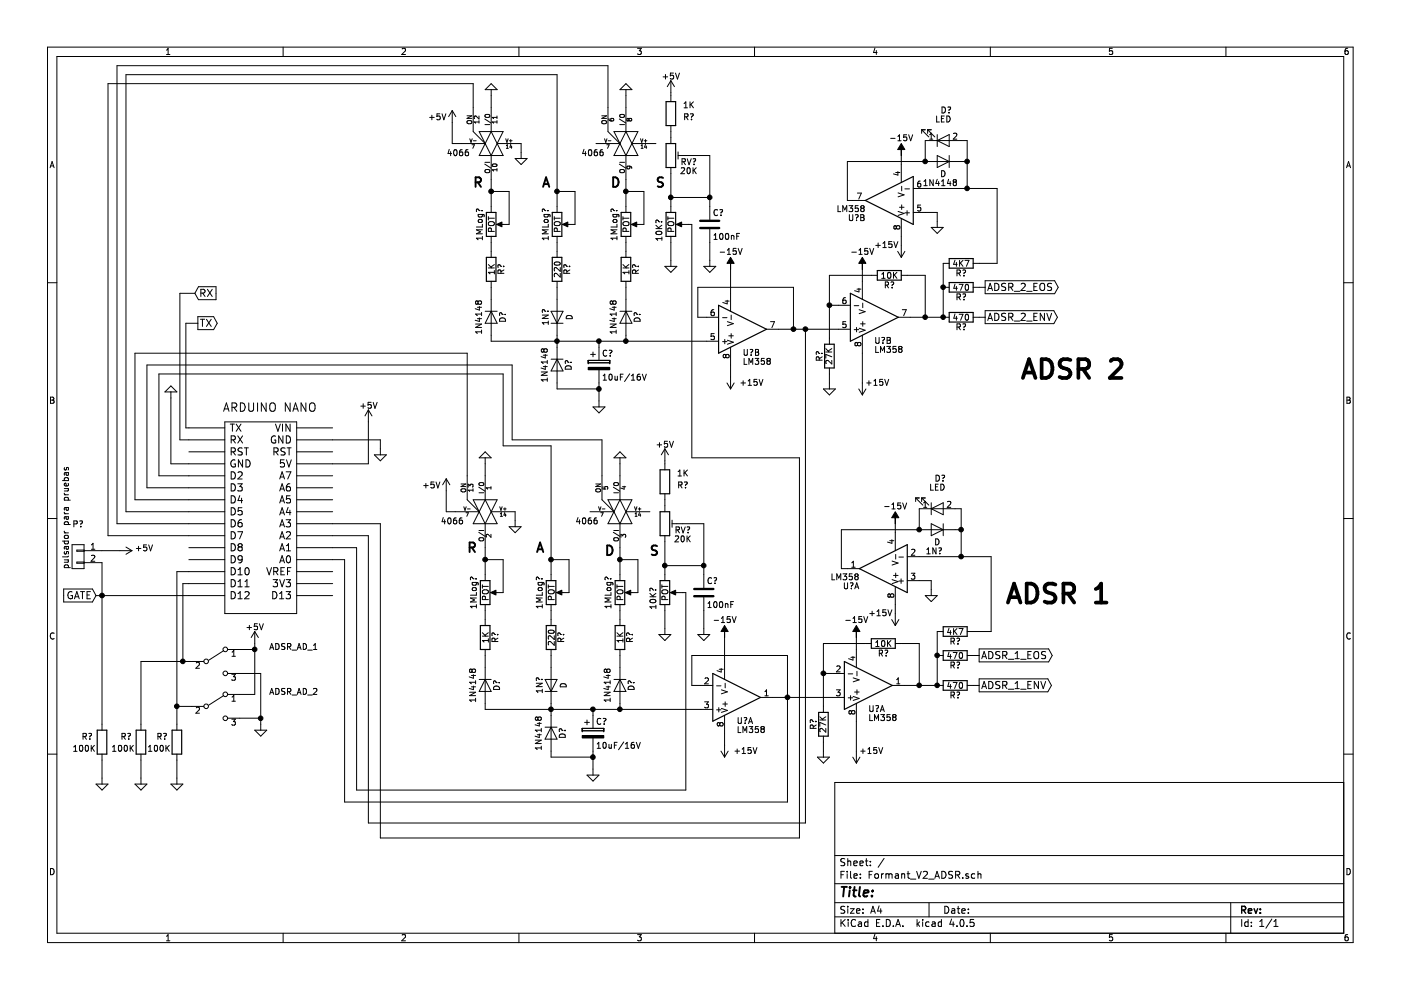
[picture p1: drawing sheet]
EESchema Schematic File Version 2
LIBS:power
LIBS:device
LIBS:transistors
LIBS:conn
LIBS:linear
LIBS:regul
LIBS:74xx
LIBS:cmos4000
LIBS:adc-dac
LIBS:memory
LIBS:xilinx
LIBS:microcontrollers
LIBS:dsp
LIBS:microchip
LIBS:analog_switches
LIBS:motorola
LIBS:texas
LIBS:intel
LIBS:audio
LIBS:interface
LIBS:digital-audio
LIBS:philips
LIBS:display
LIBS:cypress
LIBS:siliconi
LIBS:opto
LIBS:atmel
LIBS:contrib
LIBS:valves
LIBS:Baphomet_Libreria
LIBS:arduino
LIBS:switches
LIBS:Formant_V2_ADSR-cache
EELAYER 25 0
EELAYER END
$Descr A4 11693 8268
encoding utf-8
Sheet 1 1
Title ""
Date ""
Rev ""
Comp ""
Comment1 ""
Comment2 ""
Comment3 ""
Comment4 ""
$EndDescr
$Comp
L ARDUINO_NANO ARDUINO?
U 1 1
P 2175 4325
F 0 "ARDUINO?" H 2125 5225 70  0001 C CNN
F 1 "ARDUINO NANO" H 2250 5250 70  0000 C CNN
F 2 "" H 2175 4325 60  0000 C CNN
F 3 "" H 2175 4325 60  0000 C CNN
	1    2175 4325
	1    0    0    -1  
$EndComp
$Comp
L GND #PWR?
U 1 1
P 1425 3325
F 0 "#PWR?" H 1425 3075 50  0001 C CNN
F 1 "GND" H 1300 3225 50  0001 C CNN
F 2 "" H 1425 3325 50  0000 C CNN
F 3 "" H 1425 3325 50  0000 C CNN
	1    1425 3325
	-1   0    0    1   
$EndComp
$Comp
L GND #PWR?
U 1 1
P 3175 3750
F 0 "#PWR?" H 3175 3500 50  0001 C CNN
F 1 "GND" H 3175 3600 50  0001 C CNN
F 2 "" H 3175 3750 50  0000 C CNN
F 3 "" H 3175 3750 50  0000 C CNN
	1    3175 3750
	1    0    0    -1  
$EndComp
Wire Wire Line
	2775 3675 3175 3675
Wire Wire Line
	3175 3675 3175 3750
$Comp
L +5V #PWR?
U 1 1
P 3075 3525
F 0 "#PWR?" H 3075 3375 50  0001 C CNN
F 1 "+5V" H 3075 3665 50  0000 C CNN
F 2 "" H 3075 3525 50  0000 C CNN
F 3 "" H 3075 3525 50  0000 C CNN
	1    3075 3525
	1    0    0    -1  
$EndComp
Wire Wire Line
	3075 3525 3075 3875
Wire Wire Line
	3075 3875 2775 3875
Wire Wire Line
	1325 3975 1575 3975
Wire Wire Line
	2875 4675 2775 4675
Wire Wire Line
	1225 4075 1575 4075
Wire Wire Line
	2975 4575 2775 4575
Wire Wire Line
	1425 3875 1575 3875
Wire Wire Line
	1325 3125 1325 3975
Wire Wire Line
	1225 3050 1225 4075
Wire Wire Line
	1425 3875 1425 3325
Wire Wire Line
	1125 2950 1125 4175
Wire Wire Line
	1125 4175 1575 4175
Text GLabel 800  4975 0    60   Input ~ 0
GATE
$Comp
L R R?
U 1 1
P 850 6200
F 0 "R?" H 725 6250 50  0000 C CNN
F 1 "100K" H 700 6150 50  0000 C CNN
F 2 "" V 780 6200 50  0000 C CNN
F 3 "" H 850 6200 50  0000 C CNN
	1    850  6200
	1    0    0    -1  
$EndComp
$Comp
L GND #PWR?
U 1 1
P 850 6500
F 0 "#PWR?" H 850 6250 50  0001 C CNN
F 1 "GND" H 850 6350 50  0001 C CNN
F 2 "" H 850 6500 50  0000 C CNN
F 3 "" H 850 6500 50  0000 C CNN
	1    850  6500
	1    0    0    -1  
$EndComp
Wire Wire Line
	850  6350 850  6500
$Comp
L SW_DPDT_x2 SW?
U 1 1
P 1800 5525
F 0 "SW?" H 1800 5695 50  0001 C CNN
F 1 "ADSR_AD_1" H 2450 5650 50  0000 C CNN
F 2 "" H 1800 5525 50  0000 C CNN
F 3 "" H 1800 5525 50  0000 C CNN
	1    1800 5525
	1    0    0    -1  
$EndComp
$Comp
L SW_DPDT_x2 SW?
U 1 1
P 1800 5900
F 0 "SW?" H 1800 6070 50  0001 C CNN
F 1 "ADSR_AD_2" H 2450 6025 50  0000 C CNN
F 2 "" H 1800 5900 50  0000 C CNN
F 3 "" H 1800 5900 50  0000 C CNN
	1    1800 5900
	1    0    0    -1  
$EndComp
Wire Wire Line
	1575 4875 1525 4875
Wire Wire Line
	1525 4875 1525 5525
Wire Wire Line
	1175 5525 1600 5525
Wire Wire Line
	1575 4775 1475 4775
Wire Wire Line
	1475 4775 1475 6050
Wire Wire Line
	1475 5900 1600 5900
$Comp
L GND #PWR?
U 1 1
P 2175 6050
F 0 "#PWR?" H 2175 5800 50  0001 C CNN
F 1 "GND" H 2175 5900 50  0001 C CNN
F 2 "" H 2175 6050 50  0000 C CNN
F 3 "" H 2175 6050 50  0000 C CNN
	1    2175 6050
	1    0    0    -1  
$EndComp
Wire Wire Line
	2000 5625 2175 5625
Wire Wire Line
	2175 5625 2175 6050
Wire Wire Line
	2000 6000 2175 6000
Connection ~ 2175 6000
$Comp
L +5V #PWR?
U 1 1
P 2125 5375
F 0 "#PWR?" H 2125 5225 50  0001 C CNN
F 1 "+5V" H 2125 5515 50  0000 C CNN
F 2 "" H 2125 5375 50  0000 C CNN
F 3 "" H 2125 5375 50  0000 C CNN
	1    2125 5375
	1    0    0    -1  
$EndComp
Wire Wire Line
	2000 5800 2125 5800
Wire Wire Line
	2125 5800 2125 5375
Wire Wire Line
	2000 5425 2125 5425
Connection ~ 2125 5425
$Comp
L POT 1MLog?
U 1 1
P 4100 1875
F 0 "1MLog?" V 4000 1875 50  0000 C CNN
F 1 "POT" V 4100 1875 50  0000 C CNN
F 2 "" H 4100 1875 50  0000 C CNN
F 3 "" H 4100 1875 50  0000 C CNN
	1    4100 1875
	1    0    0    -1  
$EndComp
$Comp
L POT 1MLog?
U 1 1
P 4650 1875
F 0 "1MLog?" V 4550 1875 50  0000 C CNN
F 1 "POT" V 4650 1875 50  0000 C CNN
F 2 "" H 4650 1875 50  0000 C CNN
F 3 "" H 4650 1875 50  0000 C CNN
	1    4650 1875
	1    0    0    -1  
$EndComp
$Comp
L POT 1MLog?
U 1 1
P 5225 1875
F 0 "1MLog?" V 5125 1875 50  0000 C CNN
F 1 "POT" V 5225 1875 50  0000 C CNN
F 2 "" H 5225 1875 50  0000 C CNN
F 3 "" H 5225 1875 50  0000 C CNN
	1    5225 1875
	1    0    0    -1  
$EndComp
$Comp
L R R?
U 1 1
P 4100 2250
F 0 "R?" V 4180 2250 50  0000 C CNN
F 1 "1K" V 4100 2250 50  0000 C CNN
F 2 "" V 4030 2250 50  0000 C CNN
F 3 "" H 4100 2250 50  0000 C CNN
	1    4100 2250
	1    0    0    -1  
$EndComp
$Comp
L R R?
U 1 1
P 4650 2250
F 0 "R?" V 4730 2250 50  0000 C CNN
F 1 "220" V 4650 2250 50  0000 C CNN
F 2 "" V 4580 2250 50  0000 C CNN
F 3 "" H 4650 2250 50  0000 C CNN
	1    4650 2250
	1    0    0    -1  
$EndComp
$Comp
L R R?
U 1 1
P 5225 2250
F 0 "R?" V 5305 2250 50  0000 C CNN
F 1 "1K" V 5225 2250 50  0000 C CNN
F 2 "" V 5155 2250 50  0000 C CNN
F 3 "" H 5225 2250 50  0000 C CNN
	1    5225 2250
	1    0    0    -1  
$EndComp
Wire Wire Line
	4100 1500 4100 1725
Wire Wire Line
	4100 1600 4250 1600
Wire Wire Line
	4650 1600 4800 1600
Wire Wire Line
	4800 1600 4800 1875
Wire Wire Line
	5225 1500 5225 1725
Wire Wire Line
	5225 1600 5375 1600
Wire Wire Line
	4100 2025 4100 2100
Wire Wire Line
	4650 2025 4650 2100
Wire Wire Line
	5225 2025 5225 2100
$Comp
L D D?
U 1 1
P 4100 2650
F 0 "D?" H 4100 2750 50  0000 C CNN
F 1 "1N4148" H 4100 2550 50  0000 C CNN
F 2 "" H 4100 2650 50  0000 C CNN
F 3 "" H 4100 2650 50  0000 C CNN
	1    4100 2650
	0    1    1    0   
$EndComp
$Comp
L D 1N?
U 1 1
P 4650 2650
F 0 "1N?" H 4650 2750 50  0000 C CNN
F 1 "D" H 4650 2550 50  0000 C CNN
F 2 "" H 4650 2650 50  0000 C CNN
F 3 "" H 4650 2650 50  0000 C CNN
	1    4650 2650
	0    -1   -1   0   
$EndComp
$Comp
L D D?
U 1 1
P 5225 2650
F 0 "D?" H 5225 2750 50  0000 C CNN
F 1 "1N4148" H 5225 2550 50  0000 C CNN
F 2 "" H 5225 2650 50  0000 C CNN
F 3 "" H 5225 2650 50  0000 C CNN
	1    5225 2650
	0    1    1    0   
$EndComp
Wire Wire Line
	4100 2400 4100 2500
Wire Wire Line
	4650 2400 4650 2500
Wire Wire Line
	5225 2400 5225 2500
$Comp
L CP C?
U 1 1
P 5000 3050
F 0 "C?" H 5025 3150 50  0000 L CNN
F 1 "10uF/16V" H 5025 2950 50  0000 L CNN
F 2 "" H 5038 2900 50  0000 C CNN
F 3 "" H 5000 3050 50  0000 C CNN
	1    5000 3050
	1    0    0    -1  
$EndComp
Wire Wire Line
	4100 2800 4100 2850
Wire Wire Line
	4100 2850 5900 2850
Wire Wire Line
	4650 2800 4650 2900
Connection ~ 4650 2850
Connection ~ 5000 2850
$Comp
L D D?
U 1 1
P 4650 3050
F 0 "D?" H 4650 3150 50  0000 C CNN
F 1 "1N4148" H 4650 2950 50  0000 C CNN
F 2 "" H 4650 3050 50  0000 C CNN
F 3 "" H 4650 3050 50  0000 C CNN
	1    4650 3050
	0    1    1    0   
$EndComp
$Comp
L GND #PWR?
U 1 1
P 5000 3350
F 0 "#PWR?" H 5000 3100 50  0001 C CNN
F 1 "GND" H 5000 3200 50  0001 C CNN
F 2 "" H 5000 3350 50  0000 C CNN
F 3 "" H 5000 3350 50  0000 C CNN
	1    5000 3350
	1    0    0    -1  
$EndComp
Wire Wire Line
	5000 3200 5000 3350
Wire Wire Line
	4650 3200 4650 3250
Wire Wire Line
	4650 3250 5000 3250
Connection ~ 5000 3250
$Comp
L POT 10K?
U 1 1
P 5600 1875
F 0 "10K?" V 5500 1825 50  0000 C CNN
F 1 "POT" V 5600 1875 50  0000 C CNN
F 2 "" H 5600 1875 50  0000 C CNN
F 3 "" H 5600 1875 50  0000 C CNN
	1    5600 1875
	1    0    0    -1  
$EndComp
$Comp
L +5V #PWR?
U 1 1
P 5600 775
F 0 "#PWR?" H 5600 625 50  0001 C CNN
F 1 "+5V" H 5600 915 50  0000 C CNN
F 2 "" H 5600 775 50  0000 C CNN
F 3 "" H 5600 775 50  0000 C CNN
	1    5600 775 
	1    0    0    -1  
$EndComp
Wire Wire Line
	5600 1450 5600 1725
$Comp
L GND #PWR?
U 1 1
P 5600 2175
F 0 "#PWR?" H 5600 1925 50  0001 C CNN
F 1 "GND" H 5600 2025 50  0001 C CNN
F 2 "" H 5600 2175 50  0000 C CNN
F 3 "" H 5600 2175 50  0000 C CNN
	1    5600 2175
	1    0    0    -1  
$EndComp
$Comp
L +15V #PWR?
U 1 1
P 6100 3150
F 0 "#PWR?" H 6100 3000 50  0001 C CNN
F 1 "+15V" H 5925 3200 50  0000 C CNN
F 2 "" H 6100 3150 50  0000 C CNN
F 3 "" H 6100 3150 50  0000 C CNN
	1    6100 3150
	-1   0    0    1   
$EndComp
Wire Wire Line
	6100 2250 6100 2450
$Comp
L -15V #PWR?
U 1 1
P 6100 2250
F 0 "#PWR?" H 6100 2350 50  0001 C CNN
F 1 "-15V" H 6100 2400 50  0000 C CNN
F 2 "" H 6100 2250 50  0000 C CNN
F 3 "" H 6100 2250 50  0000 C CNN
	1    6100 2250
	1    0    0    -1  
$EndComp
Wire Wire Line
	5900 2650 5825 2650
Wire Wire Line
	5825 2650 5825 2400
Wire Wire Line
	5825 2400 6625 2400
$Comp
L R R?
U 1 1
P 8025 2650
F 0 "R?" V 8105 2650 50  0000 C CNN
F 1 "470" V 8025 2650 50  0000 C CNN
F 2 "" V 7955 2650 50  0000 C CNN
F 3 "" H 8025 2650 50  0000 C CNN
	1    8025 2650
	0    1    1    0   
$EndComp
$Comp
L R R?
U 1 1
P 8025 2400
F 0 "R?" V 8105 2400 50  0000 C CNN
F 1 "470" V 8025 2400 50  0000 C CNN
F 2 "" V 7955 2400 50  0000 C CNN
F 3 "" H 8025 2400 50  0000 C CNN
	1    8025 2400
	0    1    1    0   
$EndComp
Connection ~ 6625 2750
Wire Wire Line
	7875 2200 7875 2650
Connection ~ 7875 2650
Text GLabel 8225 2400 2    60   Output ~ 0
ADSR_2_EOS
Text GLabel 8225 2650 2    60   Output ~ 0
ADSR_2_ENV
Text Notes 3950 1575 0    79   ~ 16
R
Text Notes 4525 1575 0    79   ~ 16
A
Text Notes 5100 1575 0    79   ~ 16
D
Text Notes 5475 1575 0    79   ~ 16
S
Connection ~ 4650 1600
$Comp
L 4066 U?
U 4 1
P 4100 1200
F 0 "U?" H 4300 1051 50  0001 C CNN
F 1 "4066" V 4175 925 50  0000 C CNN
F 2 "" H 4100 1200 60  0001 C CNN
F 3 "" H 4100 1200 60  0001 C CNN
	4    4100 1200
	0    1    1    0   
$EndComp
Wire Wire Line
	5600 2025 5600 2175
Wire Wire Line
	5375 1600 5375 1875
Connection ~ 5225 1600
Wire Wire Line
	5225 2800 5225 2850
Connection ~ 5225 2850
Wire Wire Line
	5000 2850 5000 2900
$Comp
L GND #PWR?
U 1 1
P 5225 800
F 0 "#PWR?" H 5225 550 50  0001 C CNN
F 1 "GND" H 5125 675 50  0001 C CNN
F 2 "" H 5225 800 50  0000 C CNN
F 3 "" H 5225 800 50  0000 C CNN
	1    5225 800 
	-1   0    0    1   
$EndComp
Wire Wire Line
	5225 800  5225 900 
Wire Wire Line
	5750 1875 5775 1875
$Comp
L C C?
U 1 1
P 5925 1875
F 0 "C?" H 5950 1975 50  0000 L CNN
F 1 "100nF" H 5950 1775 50  0000 L CNN
F 2 "" H 5963 1725 50  0000 C CNN
F 3 "" H 5925 1875 50  0000 C CNN
	1    5925 1875
	1    0    0    -1  
$EndComp
Wire Wire Line
	5925 1300 5925 1725
Wire Wire Line
	5925 1650 5600 1650
Connection ~ 5600 1650
$Comp
L GND #PWR?
U 1 1
P 5925 2175
F 0 "#PWR?" H 5925 1925 50  0001 C CNN
F 1 "GND" H 5925 2025 50  0001 C CNN
F 2 "" H 5925 2175 50  0000 C CNN
F 3 "" H 5925 2175 50  0000 C CNN
	1    5925 2175
	1    0    0    -1  
$EndComp
Wire Wire Line
	5925 2025 5925 2175
Wire Wire Line
	4250 1600 4250 1875
Connection ~ 4100 1600
$Comp
L GND #PWR?
U 1 1
P 4100 800
F 0 "#PWR?" H 4100 550 50  0001 C CNN
F 1 "GND" H 4000 675 50  0001 C CNN
F 2 "" H 4100 800 50  0000 C CNN
F 3 "" H 4100 800 50  0000 C CNN
	1    4100 800 
	-1   0    0    1   
$EndComp
Wire Wire Line
	4100 800  4100 900 
$Comp
L GND #PWR?
U 1 1
P 4350 1275
F 0 "#PWR?" H 4350 1025 50  0001 C CNN
F 1 "GND" H 4350 1125 50  0001 C CNN
F 2 "" H 4350 1275 50  0000 C CNN
F 3 "" H 4350 1275 50  0000 C CNN
	1    4350 1275
	1    0    0    -1  
$EndComp
Wire Wire Line
	4350 1200 4350 1275
$Comp
L +5V #PWR?
U 1 1
P 3775 1025
F 0 "#PWR?" H 3775 875 50  0001 C CNN
F 1 "+5V" H 3650 1075 50  0000 C CNN
F 2 "" H 3775 1025 50  0000 C CNN
F 3 "" H 3775 1025 50  0000 C CNN
	1    3775 1025
	1    0    0    -1  
$EndComp
Wire Wire Line
	3775 1200 3850 1200
$Comp
L LM358 U?
U 2 1
P 6200 2750
F 0 "U?" H 6200 2950 50  0000 L CNN
F 1 "LM358" H 6200 3025 50  0000 L CNN
F 2 "" H 6200 2750 50  0000 C CNN
F 3 "" H 6200 2750 50  0000 C CNN
	2    6200 2750
	1    0    0    1   
$EndComp
$Comp
L POT_TRIM RV?
U 1 1
P 5600 1300
F 0 "RV?" H 5750 1250 50  0000 C CNN
F 1 "20K" H 5750 1175 50  0000 C CNN
F 2 "" H 5600 1300 50  0000 C CNN
F 3 "" H 5600 1300 50  0000 C CNN
	1    5600 1300
	1    0    0    -1  
$EndComp
$Comp
L R R?
U 1 1
P 5600 950
F 0 "R?" H 5750 925 50  0000 C CNN
F 1 "1K" H 5750 1025 50  0000 C CNN
F 2 "" V 5530 950 50  0000 C CNN
F 3 "" H 5600 950 50  0000 C CNN
	1    5600 950 
	1    0    0    -1  
$EndComp
Wire Wire Line
	5750 1300 5925 1300
Connection ~ 5925 1650
$Comp
L LM358 U?
U 2 1
P 7300 2650
F 0 "U?" H 7300 2850 50  0000 L CNN
F 1 "LM358" H 7300 2925 50  0000 L CNN
F 2 "" H 7300 2650 50  0000 C CNN
F 3 "" H 7300 2650 50  0000 C CNN
	2    7300 2650
	1    0    0    1   
$EndComp
Wire Wire Line
	6500 2750 7000 2750
$Comp
L +15V #PWR?
U 1 1
P 7200 3200
F 0 "#PWR?" H 7200 3050 50  0001 C CNN
F 1 "+15V" H 7075 3200 50  0000 C CNN
F 2 "" H 7200 3200 50  0000 C CNN
F 3 "" H 7200 3200 50  0000 C CNN
	1    7200 3200
	-1   0    0    1   
$EndComp
$Comp
L R R?
U 1 1
P 7425 2300
F 0 "R?" V 7505 2300 50  0000 C CNN
F 1 "10K" V 7425 2300 50  0000 C CNN
F 2 "" V 7355 2300 50  0000 C CNN
F 3 "" H 7425 2300 50  0000 C CNN
	1    7425 2300
	0    1    1    0   
$EndComp
$Comp
L -15V #PWR?
U 1 1
P 7200 2250
F 0 "#PWR?" H 7200 2350 50  0001 C CNN
F 1 "-15V" H 7200 2400 50  0000 C CNN
F 2 "" H 7200 2250 50  0000 C CNN
F 3 "" H 7200 2250 50  0000 C CNN
	1    7200 2250
	-1   0    0    -1  
$EndComp
Wire Wire Line
	7200 2250 7200 2350
Wire Wire Line
	7575 2300 7725 2300
$Comp
L R R?
U 1 1
P 6925 2975
F 0 "R?" V 7005 2975 50  0000 C CNN
F 1 "27K" V 6925 2975 50  0000 C CNN
F 2 "" V 6855 2975 50  0000 C CNN
F 3 "" H 6925 2975 50  0000 C CNN
	1    6925 2975
	-1   0    0    1   
$EndComp
Wire Wire Line
	7275 2300 6925 2300
Wire Wire Line
	6925 2300 6925 2825
Wire Wire Line
	7000 2550 6925 2550
Connection ~ 6925 2550
$Comp
L GND #PWR?
U 1 1
P 6925 3200
F 0 "#PWR?" H 6925 2950 50  0001 C CNN
F 1 "GND" H 6925 3050 50  0001 C CNN
F 2 "" H 6925 3200 50  0000 C CNN
F 3 "" H 6925 3200 50  0000 C CNN
	1    6925 3200
	1    0    0    -1  
$EndComp
Wire Wire Line
	8175 2400 8225 2400
Wire Wire Line
	8225 2650 8175 2650
Wire Wire Line
	6625 2400 6625 2750
Wire Wire Line
	2875 4675 2875 6700
Wire Wire Line
	6100 3050 6100 3150
Wire Wire Line
	7200 2950 7200 3200
Wire Wire Line
	6925 3125 6925 3200
Wire Wire Line
	3775 1025 3775 1200
$Comp
L LM358 U?
U 2 1
P 7425 1675
F 0 "U?" H 7625 1825 50  0000 L CNN
F 1 "LM358" H 7625 1750 50  0000 L CNN
F 2 "" H 7425 1675 50  0000 C CNN
F 3 "" H 7425 1675 50  0000 C CNN
	2    7425 1675
	-1   0    0    1   
$EndComp
$Comp
L -15V #PWR?
U 1 1
P 7525 1300
F 0 "#PWR?" H 7525 1400 50  0001 C CNN
F 1 "-15V" H 7525 1450 50  0000 C CNN
F 2 "" H 7525 1300 50  0000 C CNN
F 3 "" H 7525 1300 50  0000 C CNN
	1    7525 1300
	-1   0    0    -1  
$EndComp
Wire Wire Line
	7525 1300 7525 1375
$Comp
L +15V #PWR?
U 1 1
P 7525 2050
F 0 "#PWR?" H 7525 1900 50  0001 C CNN
F 1 "+15V" H 7400 2050 50  0000 C CNN
F 2 "" H 7525 2050 50  0000 C CNN
F 3 "" H 7525 2050 50  0000 C CNN
	1    7525 2050
	1    0    0    1   
$EndComp
Wire Wire Line
	7525 1975 7525 2050
$Comp
L D 1N4148
U 1 1
P 7875 1350
F 0 "1N4148" H 7900 1175 50  0000 C CNN
F 1 "D" H 7875 1250 50  0000 C CNN
F 2 "" H 7875 1350 50  0000 C CNN
F 3 "" H 7875 1350 50  0000 C CNN
	1    7875 1350
	-1   0    0    -1  
$EndComp
Wire Wire Line
	7075 1350 7075 1675
Wire Wire Line
	7075 1675 7125 1675
Wire Wire Line
	7725 1575 8325 1575
$Comp
L GND #PWR?
U 1 1
P 7825 1850
F 0 "#PWR?" H 7825 1600 50  0001 C CNN
F 1 "GND" H 7825 1700 50  0001 C CNN
F 2 "" H 7825 1850 50  0000 C CNN
F 3 "" H 7825 1850 50  0000 C CNN
	1    7825 1850
	-1   0    0    -1  
$EndComp
Wire Wire Line
	7725 1775 7825 1775
Wire Wire Line
	7825 1775 7825 1850
$Comp
L R R?
U 1 1
P 8025 2200
F 0 "R?" V 8105 2200 50  0000 C CNN
F 1 "4K7" V 8025 2200 50  0000 C CNN
F 2 "" V 7955 2200 50  0000 C CNN
F 3 "" H 8025 2200 50  0000 C CNN
	1    8025 2200
	0    1    1    0   
$EndComp
Connection ~ 7875 2400
Wire Wire Line
	8175 2200 8325 2200
Connection ~ 8075 1350
$Comp
L LED D?
U 1 1
P 7875 1175
F 0 "D?" H 7900 925 50  0000 C CNN
F 1 "LED" H 7875 1000 50  0000 C CNN
F 2 "" H 7875 1175 50  0000 C CNN
F 3 "" H 7875 1175 50  0000 C CNN
	1    7875 1175
	1    0    0    1   
$EndComp
Wire Wire Line
	8075 1175 8025 1175
Wire Wire Line
	8025 1350 8075 1350
Wire Wire Line
	7725 1175 7725 1350
Wire Wire Line
	7725 1350 7075 1350
Connection ~ 7725 1350
Wire Wire Line
	8325 2200 8325 1575
Wire Wire Line
	8075 1175 8075 1575
Connection ~ 8075 1575
Wire Wire Line
	5600 775  5600 800 
Wire Wire Line
	5600 1100 5600 1150
$Comp
L POT 1MLog?
U 1 1
P 4050 4950
F 0 "1MLog?" V 3950 4950 50  0000 C CNN
F 1 "POT" V 4050 4950 50  0000 C CNN
F 2 "" H 4050 4950 50  0000 C CNN
F 3 "" H 4050 4950 50  0000 C CNN
	1    4050 4950
	1    0    0    -1  
$EndComp
$Comp
L POT 1MLog?
U 1 1
P 4600 4950
F 0 "1MLog?" V 4500 4950 50  0000 C CNN
F 1 "POT" V 4600 4950 50  0000 C CNN
F 2 "" H 4600 4950 50  0000 C CNN
F 3 "" H 4600 4950 50  0000 C CNN
	1    4600 4950
	1    0    0    -1  
$EndComp
$Comp
L POT 1MLog?
U 1 1
P 5175 4950
F 0 "1MLog?" V 5075 4950 50  0000 C CNN
F 1 "POT" V 5175 4950 50  0000 C CNN
F 2 "" H 5175 4950 50  0000 C CNN
F 3 "" H 5175 4950 50  0000 C CNN
	1    5175 4950
	1    0    0    -1  
$EndComp
$Comp
L R R?
U 1 1
P 4050 5325
F 0 "R?" V 4130 5325 50  0000 C CNN
F 1 "1K" V 4050 5325 50  0000 C CNN
F 2 "" V 3980 5325 50  0000 C CNN
F 3 "" H 4050 5325 50  0000 C CNN
	1    4050 5325
	1    0    0    -1  
$EndComp
$Comp
L R R?
U 1 1
P 4600 5325
F 0 "R?" V 4680 5325 50  0000 C CNN
F 1 "220" V 4600 5325 50  0000 C CNN
F 2 "" V 4530 5325 50  0000 C CNN
F 3 "" H 4600 5325 50  0000 C CNN
	1    4600 5325
	1    0    0    -1  
$EndComp
$Comp
L R R?
U 1 1
P 5175 5325
F 0 "R?" V 5255 5325 50  0000 C CNN
F 1 "1K" V 5175 5325 50  0000 C CNN
F 2 "" V 5105 5325 50  0000 C CNN
F 3 "" H 5175 5325 50  0000 C CNN
	1    5175 5325
	1    0    0    -1  
$EndComp
Wire Wire Line
	4050 4575 4050 4800
Wire Wire Line
	4050 4675 4200 4675
Wire Wire Line
	4600 4675 4750 4675
Wire Wire Line
	4750 4675 4750 4950
Wire Wire Line
	5175 4575 5175 4800
Wire Wire Line
	5175 4675 5325 4675
Wire Wire Line
	4050 5100 4050 5175
Wire Wire Line
	4600 5100 4600 5175
Wire Wire Line
	5175 5100 5175 5175
$Comp
L D D?
U 1 1
P 4050 5725
F 0 "D?" H 4050 5825 50  0000 C CNN
F 1 "1N4148" H 4050 5625 50  0000 C CNN
F 2 "" H 4050 5725 50  0000 C CNN
F 3 "" H 4050 5725 50  0000 C CNN
	1    4050 5725
	0    1    1    0   
$EndComp
$Comp
L D 1N?
U 1 1
P 4600 5725
F 0 "1N?" H 4600 5825 50  0000 C CNN
F 1 "D" H 4600 5625 50  0000 C CNN
F 2 "" H 4600 5725 50  0000 C CNN
F 3 "" H 4600 5725 50  0000 C CNN
	1    4600 5725
	0    -1   -1   0   
$EndComp
$Comp
L D D?
U 1 1
P 5175 5725
F 0 "D?" H 5175 5825 50  0000 C CNN
F 1 "1N4148" H 5175 5625 50  0000 C CNN
F 2 "" H 5175 5725 50  0000 C CNN
F 3 "" H 5175 5725 50  0000 C CNN
	1    5175 5725
	0    1    1    0   
$EndComp
Wire Wire Line
	4050 5475 4050 5575
Wire Wire Line
	4600 5475 4600 5575
Wire Wire Line
	5175 5475 5175 5575
$Comp
L CP C?
U 1 1
P 4950 6125
F 0 "C?" H 4975 6225 50  0000 L CNN
F 1 "10uF/16V" H 4975 6025 50  0000 L CNN
F 2 "" H 4988 5975 50  0000 C CNN
F 3 "" H 4950 6125 50  0000 C CNN
	1    4950 6125
	1    0    0    -1  
$EndComp
Wire Wire Line
	4050 5875 4050 5925
Wire Wire Line
	4050 5925 5850 5925
Wire Wire Line
	4600 5875 4600 5975
Connection ~ 4600 5925
Connection ~ 4950 5925
$Comp
L D D?
U 1 1
P 4600 6125
F 0 "D?" H 4600 6225 50  0000 C CNN
F 1 "1N4148" H 4600 6025 50  0000 C CNN
F 2 "" H 4600 6125 50  0000 C CNN
F 3 "" H 4600 6125 50  0000 C CNN
	1    4600 6125
	0    1    1    0   
$EndComp
$Comp
L GND #PWR?
U 1 1
P 4950 6425
F 0 "#PWR?" H 4950 6175 50  0001 C CNN
F 1 "GND" H 4950 6275 50  0001 C CNN
F 2 "" H 4950 6425 50  0000 C CNN
F 3 "" H 4950 6425 50  0000 C CNN
	1    4950 6425
	1    0    0    -1  
$EndComp
Wire Wire Line
	4950 6275 4950 6425
Wire Wire Line
	4600 6275 4600 6325
Wire Wire Line
	4600 6325 4950 6325
Connection ~ 4950 6325
$Comp
L POT 10K?
U 1 1
P 5550 4950
F 0 "10K?" V 5450 4900 50  0000 C CNN
F 1 "POT" V 5550 4950 50  0000 C CNN
F 2 "" H 5550 4950 50  0000 C CNN
F 3 "" H 5550 4950 50  0000 C CNN
	1    5550 4950
	1    0    0    -1  
$EndComp
$Comp
L +5V #PWR?
U 1 1
P 5550 3850
F 0 "#PWR?" H 5550 3700 50  0001 C CNN
F 1 "+5V" H 5550 3990 50  0000 C CNN
F 2 "" H 5550 3850 50  0000 C CNN
F 3 "" H 5550 3850 50  0000 C CNN
	1    5550 3850
	1    0    0    -1  
$EndComp
Wire Wire Line
	5550 4525 5550 4800
$Comp
L GND #PWR?
U 1 1
P 5550 5250
F 0 "#PWR?" H 5550 5000 50  0001 C CNN
F 1 "GND" H 5550 5100 50  0001 C CNN
F 2 "" H 5550 5250 50  0000 C CNN
F 3 "" H 5550 5250 50  0000 C CNN
	1    5550 5250
	1    0    0    -1  
$EndComp
$Comp
L +15V #PWR?
U 1 1
P 6050 6225
F 0 "#PWR?" H 6050 6075 50  0001 C CNN
F 1 "+15V" H 5875 6275 50  0000 C CNN
F 2 "" H 6050 6225 50  0000 C CNN
F 3 "" H 6050 6225 50  0000 C CNN
	1    6050 6225
	-1   0    0    1   
$EndComp
Wire Wire Line
	6050 5325 6050 5525
$Comp
L -15V #PWR?
U 1 1
P 6050 5325
F 0 "#PWR?" H 6050 5425 50  0001 C CNN
F 1 "-15V" H 6050 5475 50  0000 C CNN
F 2 "" H 6050 5325 50  0000 C CNN
F 3 "" H 6050 5325 50  0000 C CNN
	1    6050 5325
	1    0    0    -1  
$EndComp
Wire Wire Line
	5850 5725 5775 5725
Wire Wire Line
	5775 5725 5775 5475
Wire Wire Line
	5775 5475 6575 5475
$Comp
L R R?
U 1 1
P 7975 5725
F 0 "R?" V 8055 5725 50  0000 C CNN
F 1 "470" V 7975 5725 50  0000 C CNN
F 2 "" V 7905 5725 50  0000 C CNN
F 3 "" H 7975 5725 50  0000 C CNN
	1    7975 5725
	0    1    1    0   
$EndComp
$Comp
L R R?
U 1 1
P 7975 5475
F 0 "R?" V 8055 5475 50  0000 C CNN
F 1 "470" V 7975 5475 50  0000 C CNN
F 2 "" V 7905 5475 50  0000 C CNN
F 3 "" H 7975 5475 50  0000 C CNN
	1    7975 5475
	0    1    1    0   
$EndComp
Connection ~ 6575 5825
Wire Wire Line
	7825 5275 7825 5725
Connection ~ 7825 5725
Text GLabel 8175 5475 2    60   Output ~ 0
ADSR_1_EOS
Text GLabel 8175 5725 2    60   Output ~ 0
ADSR_1_ENV
Text Notes 3900 4625 0    79   ~ 16
R
Text Notes 4475 4625 0    79   ~ 16
A
Text Notes 5050 4650 0    79   ~ 16
D
Text Notes 5425 4650 0    79   ~ 16
S
Connection ~ 4600 4675
$Comp
L 4066 U?
U 1 1
P 4050 4275
F 0 "U?" H 4250 4126 50  0001 C CNN
F 1 "4066" V 4125 4000 50  0000 C CNN
F 2 "" H 4050 4275 60  0001 C CNN
F 3 "" H 4050 4275 60  0001 C CNN
	1    4050 4275
	0    1    1    0   
$EndComp
Wire Wire Line
	5550 5100 5550 5250
$Comp
L 4066 U?
U 2 1
P 5175 4275
F 0 "U?" H 5375 4126 50  0001 C CNN
F 1 "4066" V 5250 4000 50  0000 C CNN
F 2 "" H 5175 4275 60  0001 C CNN
F 3 "" H 5175 4275 60  0001 C CNN
	2    5175 4275
	0    1    1    0   
$EndComp
Wire Wire Line
	5325 4675 5325 4950
Connection ~ 5175 4675
Wire Wire Line
	5175 5875 5175 5925
Connection ~ 5175 5925
Wire Wire Line
	4950 5925 4950 5975
$Comp
L GND #PWR?
U 1 1
P 5175 3875
F 0 "#PWR?" H 5175 3625 50  0001 C CNN
F 1 "GND" H 5075 3750 50  0001 C CNN
F 2 "" H 5175 3875 50  0000 C CNN
F 3 "" H 5175 3875 50  0000 C CNN
	1    5175 3875
	-1   0    0    1   
$EndComp
Wire Wire Line
	5175 3875 5175 3975
Wire Wire Line
	5700 4950 5725 4950
$Comp
L C C?
U 1 1
P 5875 4950
F 0 "C?" H 5900 5050 50  0000 L CNN
F 1 "100nF" H 5900 4850 50  0000 L CNN
F 2 "" H 5913 4800 50  0000 C CNN
F 3 "" H 5875 4950 50  0000 C CNN
	1    5875 4950
	1    0    0    -1  
$EndComp
Wire Wire Line
	5875 4375 5875 4800
Wire Wire Line
	5875 4725 5550 4725
Connection ~ 5550 4725
$Comp
L GND #PWR?
U 1 1
P 5875 5250
F 0 "#PWR?" H 5875 5000 50  0001 C CNN
F 1 "GND" H 5875 5100 50  0001 C CNN
F 2 "" H 5875 5250 50  0000 C CNN
F 3 "" H 5875 5250 50  0000 C CNN
	1    5875 5250
	1    0    0    -1  
$EndComp
Wire Wire Line
	5875 5100 5875 5250
Wire Wire Line
	4200 4675 4200 4950
Connection ~ 4050 4675
$Comp
L GND #PWR?
U 1 1
P 4050 3875
F 0 "#PWR?" H 4050 3625 50  0001 C CNN
F 1 "GND" H 3950 3750 50  0001 C CNN
F 2 "" H 4050 3875 50  0000 C CNN
F 3 "" H 4050 3875 50  0000 C CNN
	1    4050 3875
	-1   0    0    1   
$EndComp
Wire Wire Line
	4050 3875 4050 3975
$Comp
L GND #PWR?
U 1 1
P 4300 4350
F 0 "#PWR?" H 4300 4100 50  0001 C CNN
F 1 "GND" H 4300 4200 50  0001 C CNN
F 2 "" H 4300 4350 50  0000 C CNN
F 3 "" H 4300 4350 50  0000 C CNN
	1    4300 4350
	1    0    0    -1  
$EndComp
Wire Wire Line
	4300 4275 4300 4350
$Comp
L +5V #PWR?
U 1 1
P 3725 4100
F 0 "#PWR?" H 3725 3950 50  0001 C CNN
F 1 "+5V" H 3600 4150 50  0000 C CNN
F 2 "" H 3725 4100 50  0000 C CNN
F 3 "" H 3725 4100 50  0000 C CNN
	1    3725 4100
	1    0    0    -1  
$EndComp
Wire Wire Line
	3725 4275 3800 4275
$Comp
L LM358 U?
U 1 1
P 6150 5825
F 0 "U?" H 6150 6025 50  0000 L CNN
F 1 "LM358" H 6150 6100 50  0000 L CNN
F 2 "" H 6150 5825 50  0000 C CNN
F 3 "" H 6150 5825 50  0000 C CNN
	1    6150 5825
	1    0    0    1   
$EndComp
$Comp
L POT_TRIM RV?
U 1 1
P 5550 4375
F 0 "RV?" H 5700 4325 50  0000 C CNN
F 1 "20K" H 5700 4250 50  0000 C CNN
F 2 "" H 5550 4375 50  0000 C CNN
F 3 "" H 5550 4375 50  0000 C CNN
	1    5550 4375
	1    0    0    -1  
$EndComp
$Comp
L R R?
U 1 1
P 5550 4025
F 0 "R?" H 5700 4000 50  0000 C CNN
F 1 "1K" H 5700 4100 50  0000 C CNN
F 2 "" V 5480 4025 50  0000 C CNN
F 3 "" H 5550 4025 50  0000 C CNN
	1    5550 4025
	1    0    0    -1  
$EndComp
Wire Wire Line
	5700 4375 5875 4375
Connection ~ 5875 4725
$Comp
L LM358 U?
U 1 1
P 7250 5725
F 0 "U?" H 7250 5925 50  0000 L CNN
F 1 "LM358" H 7250 6000 50  0000 L CNN
F 2 "" H 7250 5725 50  0000 C CNN
F 3 "" H 7250 5725 50  0000 C CNN
	1    7250 5725
	1    0    0    1   
$EndComp
Wire Wire Line
	6450 5825 6950 5825
$Comp
L +15V #PWR?
U 1 1
P 7150 6275
F 0 "#PWR?" H 7150 6125 50  0001 C CNN
F 1 "+15V" H 7025 6275 50  0000 C CNN
F 2 "" H 7150 6275 50  0000 C CNN
F 3 "" H 7150 6275 50  0000 C CNN
	1    7150 6275
	-1   0    0    1   
$EndComp
$Comp
L R R?
U 1 1
P 7375 5375
F 0 "R?" V 7455 5375 50  0000 C CNN
F 1 "10K" V 7375 5375 50  0000 C CNN
F 2 "" V 7305 5375 50  0000 C CNN
F 3 "" H 7375 5375 50  0000 C CNN
	1    7375 5375
	0    1    1    0   
$EndComp
$Comp
L -15V #PWR?
U 1 1
P 7150 5325
F 0 "#PWR?" H 7150 5425 50  0001 C CNN
F 1 "-15V" H 7150 5475 50  0000 C CNN
F 2 "" H 7150 5325 50  0000 C CNN
F 3 "" H 7150 5325 50  0000 C CNN
	1    7150 5325
	-1   0    0    -1  
$EndComp
Wire Wire Line
	7150 5325 7150 5425
Wire Wire Line
	7525 5375 7675 5375
Wire Wire Line
	7825 5725 7550 5725
$Comp
L R R?
U 1 1
P 6875 6050
F 0 "R?" V 6955 6050 50  0000 C CNN
F 1 "27K" V 6875 6050 50  0000 C CNN
F 2 "" V 6805 6050 50  0000 C CNN
F 3 "" H 6875 6050 50  0000 C CNN
	1    6875 6050
	-1   0    0    1   
$EndComp
Wire Wire Line
	7225 5375 6875 5375
Wire Wire Line
	6875 5375 6875 5900
Wire Wire Line
	6950 5625 6875 5625
Connection ~ 6875 5625
$Comp
L GND #PWR?
U 1 1
P 6875 6275
F 0 "#PWR?" H 6875 6025 50  0001 C CNN
F 1 "GND" H 6875 6125 50  0001 C CNN
F 2 "" H 6875 6275 50  0000 C CNN
F 3 "" H 6875 6275 50  0000 C CNN
	1    6875 6275
	1    0    0    -1  
$EndComp
Wire Wire Line
	8125 5475 8175 5475
Wire Wire Line
	8175 5725 8125 5725
Connection ~ 7675 5725
Wire Wire Line
	6575 5475 6575 6700
Wire Wire Line
	6050 6125 6050 6225
Wire Wire Line
	7150 6025 7150 6275
Wire Wire Line
	6875 6200 6875 6275
Wire Wire Line
	3725 4100 3725 4275
$Comp
L LM358 U?
U 1 1
P 7375 4750
F 0 "U?" H 7575 4900 50  0000 L CNN
F 1 "LM358" H 7575 4825 50  0000 L CNN
F 2 "" H 7375 4750 50  0000 C CNN
F 3 "" H 7375 4750 50  0000 C CNN
	1    7375 4750
	-1   0    0    1   
$EndComp
$Comp
L -15V #PWR?
U 1 1
P 7475 4375
F 0 "#PWR?" H 7475 4475 50  0001 C CNN
F 1 "-15V" H 7475 4525 50  0000 C CNN
F 2 "" H 7475 4375 50  0000 C CNN
F 3 "" H 7475 4375 50  0000 C CNN
	1    7475 4375
	-1   0    0    -1  
$EndComp
Wire Wire Line
	7475 4375 7475 4450
$Comp
L +15V #PWR?
U 1 1
P 7475 5125
F 0 "#PWR?" H 7475 4975 50  0001 C CNN
F 1 "+15V" H 7350 5125 50  0000 C CNN
F 2 "" H 7475 5125 50  0000 C CNN
F 3 "" H 7475 5125 50  0000 C CNN
	1    7475 5125
	1    0    0    1   
$EndComp
Wire Wire Line
	7475 5050 7475 5125
$Comp
L D 1N?
U 1 1
P 7825 4425
F 0 "1N?" H 7850 4250 50  0000 C CNN
F 1 "D" H 7825 4325 50  0000 C CNN
F 2 "" H 7825 4425 50  0000 C CNN
F 3 "" H 7825 4425 50  0000 C CNN
	1    7825 4425
	-1   0    0    -1  
$EndComp
Wire Wire Line
	7025 4425 7025 4750
Wire Wire Line
	7025 4750 7075 4750
Wire Wire Line
	7675 4650 8275 4650
$Comp
L GND #PWR?
U 1 1
P 7775 4925
F 0 "#PWR?" H 7775 4675 50  0001 C CNN
F 1 "GND" H 7775 4775 50  0001 C CNN
F 2 "" H 7775 4925 50  0000 C CNN
F 3 "" H 7775 4925 50  0000 C CNN
	1    7775 4925
	-1   0    0    -1  
$EndComp
Wire Wire Line
	7675 4850 7775 4850
Wire Wire Line
	7775 4850 7775 4925
$Comp
L R R?
U 1 1
P 7975 5275
F 0 "R?" V 8055 5275 50  0000 C CNN
F 1 "4K7" V 7975 5275 50  0000 C CNN
F 2 "" V 7905 5275 50  0000 C CNN
F 3 "" H 7975 5275 50  0000 C CNN
	1    7975 5275
	0    1    1    0   
$EndComp
Connection ~ 7825 5475
Wire Wire Line
	8125 5275 8275 5275
Connection ~ 8025 4425
$Comp
L LED D?
U 1 1
P 7825 4250
F 0 "D?" H 7850 4000 50  0000 C CNN
F 1 "LED" H 7825 4075 50  0000 C CNN
F 2 "" H 7825 4250 50  0000 C CNN
F 3 "" H 7825 4250 50  0000 C CNN
	1    7825 4250
	1    0    0    1   
$EndComp
Wire Wire Line
	8025 4250 7975 4250
Wire Wire Line
	7975 4425 8025 4425
Wire Wire Line
	7675 4250 7675 4425
Wire Wire Line
	7675 4425 7025 4425
Connection ~ 7675 4425
Wire Wire Line
	8275 5275 8275 4650
Wire Wire Line
	8025 4250 8025 4650
Connection ~ 8025 4650
Wire Wire Line
	5550 3850 5550 3875
Wire Wire Line
	5550 4175 5550 4225
Wire Wire Line
	5725 4950 5725 6600
Wire Wire Line
	2975 4575 2975 6600
Wire Wire Line
	4600 3725 4600 4800
Wire Wire Line
	5025 3975 5025 3675
Wire Wire Line
	3900 2950 3900 3975
Wire Wire Line
	2975 6600 5725 6600
Wire Wire Line
	6575 6700 2875 6700
Wire Wire Line
	6725 2750 6725 6875
Wire Wire Line
	6725 6875 3075 6875
Wire Wire Line
	3075 6875 3075 4475
Wire Wire Line
	3075 4475 2775 4475
Wire Wire Line
	5775 1875 5775 3825
Wire Wire Line
	5775 3825 6675 3825
Wire Wire Line
	6675 3825 6675 7000
Wire Wire Line
	6675 7000 3175 7000
Wire Wire Line
	3175 7000 3175 4375
Wire Wire Line
	3175 4375 2775 4375
Wire Wire Line
	1325 3125 4200 3125
Wire Wire Line
	4200 3125 4200 3725
Wire Wire Line
	4200 3725 4600 3725
Wire Wire Line
	1225 3050 4275 3050
Wire Wire Line
	4275 3050 4275 3675
Wire Wire Line
	4275 3675 5025 3675
Wire Wire Line
	1125 2950 3900 2950
Wire Wire Line
	4650 1725 4650 625 
Wire Wire Line
	4650 625  1050 625 
Wire Wire Line
	1050 625  1050 4275
Wire Wire Line
	1050 4275 1575 4275
Wire Wire Line
	975  550  5075 550 
Wire Wire Line
	975  550  975  4375
Wire Wire Line
	975  4375 1575 4375
Wire Wire Line
	3950 900  3950 700 
Wire Wire Line
	3950 700  900  700 
Wire Wire Line
	900  700  900  4475
Wire Wire Line
	900  4475 1575 4475
Text GLabel 1650 2700 2    60   Output ~ 0
TX
Wire Wire Line
	1650 2700 1550 2700
Wire Wire Line
	1550 2700 1550 3575
Wire Wire Line
	1550 3575 1575 3575
Text GLabel 1625 2450 2    60   Input ~ 0
RX
Wire Wire Line
	1625 2450 1500 2450
Wire Wire Line
	1500 2450 1500 3675
Wire Wire Line
	1500 3675 1575 3675
Text Notes 8525 3175 0    157  ~ 31
ADSR 2
Text Notes 8400 5050 0    157  ~ 31
ADSR 1
$Comp
L 4066 U?
U 3 1
P 5225 1200
F 0 "U?" H 5425 1051 50  0001 C CNN
F 1 "4066" V 5300 925 50  0000 C CNN
F 2 "" H 5225 1200 60  0001 C CNN
F 3 "" H 5225 1200 60  0001 C CNN
	3    5225 1200
	0    1    1    0   
$EndComp
Wire Wire Line
	5075 550  5075 900 
Connection ~ 6725 2750
Wire Wire Line
	7675 5375 7675 5725
Wire Wire Line
	7725 2300 7725 2650
Wire Wire Line
	7875 2650 7600 2650
Connection ~ 7725 2650
$Comp
L R R?
U 1 1
P 1475 6200
F 0 "R?" H 1350 6250 50  0000 C CNN
F 1 "100K" H 1325 6150 50  0000 C CNN
F 2 "" V 1405 6200 50  0000 C CNN
F 3 "" H 1475 6200 50  0000 C CNN
	1    1475 6200
	1    0    0    -1  
$EndComp
$Comp
L GND #PWR?
U 1 1
P 1475 6500
F 0 "#PWR?" H 1475 6250 50  0001 C CNN
F 1 "GND" H 1475 6350 50  0001 C CNN
F 2 "" H 1475 6500 50  0000 C CNN
F 3 "" H 1475 6500 50  0000 C CNN
	1    1475 6500
	1    0    0    -1  
$EndComp
Wire Wire Line
	1475 6350 1475 6500
$Comp
L R R?
U 1 1
P 1175 6200
F 0 "R?" H 1050 6250 50  0000 C CNN
F 1 "100K" H 1025 6150 50  0000 C CNN
F 2 "" V 1105 6200 50  0000 C CNN
F 3 "" H 1175 6200 50  0000 C CNN
	1    1175 6200
	1    0    0    -1  
$EndComp
$Comp
L GND #PWR?
U 1 1
P 1175 6500
F 0 "#PWR?" H 1175 6250 50  0001 C CNN
F 1 "GND" H 1175 6350 50  0001 C CNN
F 2 "" H 1175 6500 50  0000 C CNN
F 3 "" H 1175 6500 50  0000 C CNN
	1    1175 6500
	1    0    0    -1  
$EndComp
Wire Wire Line
	1175 6350 1175 6500
Connection ~ 1475 5900
Wire Wire Line
	1175 5525 1175 6050
Connection ~ 1525 5525
$Comp
L CONN_01X02 P?
U 1 1
P 650 4650
F 0 "P?" H 650 4925 50  0000 C CNN
F 1 "pulsador para pruebas" V 750 4975 50  0000 C CNN
F 2 "" H 650 4650 50  0000 C CNN
F 3 "" H 650 4650 50  0000 C CNN
	1    650  4650
	-1   0    0    -1  
$EndComp
Wire Wire Line
	1575 4975 800  4975
Wire Wire Line
	850  4700 850  6050
Connection ~ 850  4975
$Comp
L +5V #PWR?
U 1 1
P 1000 4600
F 0 "#PWR?" H 1000 4450 50  0001 C CNN
F 1 "+5V" V 975 4800 50  0000 C CNN
F 2 "" H 1000 4600 50  0000 C CNN
F 3 "" H 1000 4600 50  0000 C CNN
	1    1000 4600
	0    1    1    0   
$EndComp
Wire Wire Line
	850  4600 1000 4600
$EndSCHEMATC
